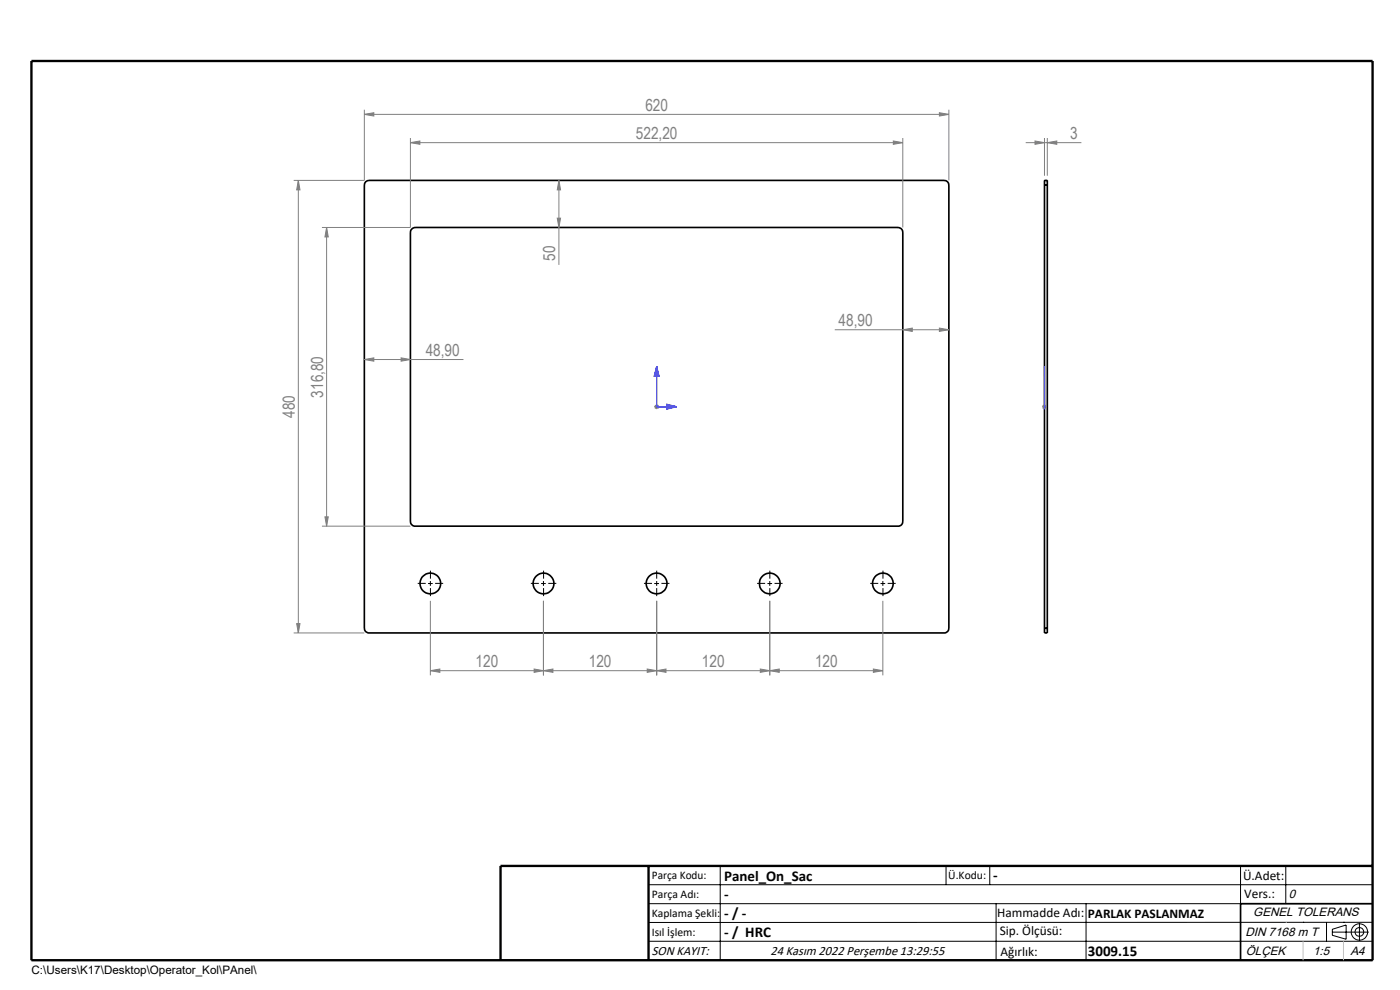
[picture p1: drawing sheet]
<svg xmlns="http://www.w3.org/2000/svg" width="297mm" height="210mm" viewBox="0 0 297 210" stroke-linecap="round" stroke-linejoin="round" font-family="sans-serif">
<g fill="none" stroke="#000" stroke-width=".35">
<path d="M77.6 38.6l.7-.3h122a.96 .96 0 0 1 1 1v94a.96 .96 0 0 1-1 1h-122a.96 .96 0 0 1-1-1v-94zM221.6 39.3v-1h.6v1M221.6 39.3h.6M221.6 39.3v94M222.2 39.3v94M87.2 48.7l.3-.3 .6-.1h102.4a1.02 1.02 0 0 1 1 1v61.3a.97 .97 0 0 1-1 1h-102.4a1.02 1.02 0 0 1-1-1v-61.3zM221.6 133.3v1h.6v-1M221.6 133.3h.6M291.2 191.7h-28v12"/>
<circle cx="91.3" cy="123.8" r="2.2"/>
<circle cx="115.3" cy="123.8" r="2.21"/>
<circle cx="139.3" cy="123.8" r="2.21"/>
<circle cx="163.3" cy="123.8" r="2.19"/>
<circle cx="187.3" cy="123.8" r="2.2"/>
</g>
<g fill="none" stroke="#000" stroke-width=".21">
<path d="M90.8 123.8h1M91.3 123.3v1M114.8 123.8h1M115.3 123.3v1M138.8 123.8h1M139.3 123.3v1M162.8 123.8h1M163.3 123.3v1M186.8 123.8h1M187.3 123.3v1M137.6 187.7h153.6M137.6 191.7h153.6"/>
<path d="M137.6 199.7h153.6M152.8 183.7v20M200.7 183.7v4M210 183.7v4M211.3 191.7v12M230.4 191.7v12M263.2 183.7v20M272.8 183.7v8M276.4 195.6h.1M281.4 195.6v4.1M282.6 197.7h7.8M282.6 197.1l3-.9v3l-3-.8z"/>
<path d="M285 195.6h.1M288.4 195.8v3.8M291.2 195.6l-153.6 .1"/>
<circle cx="288.4" cy="197.7" r="1.74"/>
<circle cx="288.4" cy="197.7" r=".93"/>
</g>
<path d="M139.3 77.7v8.6h4.3M139.3 77.7l.1 .4h-.2zM139.3 77.7l.5 2.1h-1.1zM221.6 77.7v2.1v-2.1M221.6 77.7v8.6M221.6 77.7v.4v-.4M141.4 85.7l2.2 .6-2.2 .5zM143.2 86.2l.4 .1-.4 .1zM221.6 85.7v1.1zM221.6 86.3h.1M221.6 86.2v.2z" fill="none" stroke="#00f" stroke-width=".21"/>
<g fill="none" stroke="#808080" stroke-width=".21">
<path d="M63.3 38.3l.3 2h-.7zM63.3 38.3v96M77.3 24.3l2-.4v.7zM77.3 23.3v15h-15M77.3 24.3h124M87.1 30.3l2-.4v.7zM87.1 29.3v19h-18.8M87.1 30.3h104.4M118.6 38.3l.3 2h-.7zM118.6 38.3v17.9M189.5 29.9l2 .4-2 .3zM191.5 29.3v19"/>
<path d="M199.3 23.9l2 .4-2 .3zM201.3 23.3v15M217.6 30.3h11.8M219.6 29.9l2 .4-2 .3zM221.6 29.3v8M222.2 30.3l2-.4v.7zM222.2 29.3v8M69.3 48.3l.3 2h-.7zM69.3 48.3v63.3M118.2 46.3h.7l-.3 2zM77.3 76.3l2-.4v.7zM77.3 76.3h21"/>
<path d="M85.1 75.9l2 .4-2 .3zM177.1 69.9h24.2M191.5 69.9l2-.3v.7zM199.3 69.6l2 .3-2 .4zM138.8 86.3h1M139 85.9l.7 .7M139.3 85.8v1M139.7 85.9l-.7 .7M221.1 86.3h1M221.2 85.9l.7 .7M221.6 85.8v1M221.9 85.9l-.7 .7"/>
<path d="M68.3 111.6h18.8M68.9 109.6h.7l-.3 2zM62.3 134.3h15M62.9 132.3h.7l-.3 2zM91.3 127.5v15.8M115.3 127.5v15.8M139.3 127.5v15.8M163.3 127.5v15.8M187.3 127.5v15.8M91.3 142.3l2-.4v.7zM91.3 142.3h96M113.3 141.9l2 .4-2 .3z"/>
<path d="M115.3 142.3l2-.4v.7zM137.3 141.9l2 .4-2 .3zM139.3 142.3l2-.4v.7zM161.3 141.9l2 .4-2 .3zM163.3 142.3l2-.4v.7zM185.3 141.9l2 .4-2 .3z"/>
</g>
<path d="M106.2 203.7h185" fill="none" stroke="#000" stroke-width=".25"/>
<path d="M6.7 12.9h284.5v190.8h-284.5zM137.6 183.7v20M291.2 183.7h-185v20" fill="none" stroke="#000" stroke-width=".5"/>
<path d="M272.8 195.6h.1M276.4 199.7v4M285 199.7v4" fill="none" stroke="#c0c0c0" stroke-width=".21"/>
<g fill="none" stroke="#000" stroke-width=".21" stroke-dasharray="15.2 1.3 1.3 1.3" stroke-linecap="butt">
<path d="M90.3 123.7h-1.7M91.3 122.7v-1.7M91.3 124.7v1.7M92.3 123.7h1.7M114.3 123.7h-1.7M115.3 122.7v-1.7M115.3 124.7v1.7M116.3 123.7h1.7M138.3 123.7h-1.7M139.3 122.7v-1.7M139.3 124.7v1.7M140.3 123.7h1.7"/>
<path d="M162.3 123.7h-1.7M163.3 122.7v-1.7M163.3 124.7v1.7M164.3 123.7h1.7M186.3 123.7h-1.7M187.3 122.7v-1.7M187.3 124.7v1.7M188.3 123.7h1.7"/>
</g>
<g fill="#00f">
<path d="M143.2 86.2l.4 .1-.4 .1zM139.3 77.7l.1 .4h-.2z"/>
<path d="M141.4 85.7l2.2 .6-2.2 .5zM139.3 77.7l.5 2.1h-1.1zM221.6 86.2v.2zM221.6 77.7v.4z"/>
<path d="M221.6 85.7v1.1zM221.6 77.7v2.1z"/>
</g>
<g fill="#808080">
<path d="M185.3 141.9l2 .4-2 .3zM163.3 142.3l2-.4v.7zM199.3 69.6l2 .3-2 .4zM191.5 69.9l2-.3v.7z"/>
<path d="M77.3 24.3l2-.4v.7zM199.3 23.9l2 .4-2 .3zM87.1 30.3l2-.4v.7zM189.5 29.9l2 .4-2 .3zM91.3 142.3l2-.4v.7zM113.3 141.9l2 .4-2 .3zM115.3 142.3l2-.4v.7zM137.3 141.9l2 .4-2 .3zM139.3 142.3l2-.4v.7zM161.3 141.9l2 .4-2 .3zM77.3 76.3l2-.4v.7zM85.1 75.9l2 .4-2 .3zM219.6 29.9l2 .4-2 .3zM222.2 30.3l2-.4v.7z"/>
<path d="M63.3 38.3l.3 2h-.7zM62.9 132.3h.7l-.3 2zM69.3 48.3l.3 2h-.7zM68.9 109.6h.7l-.3 2zM118.6 38.3l.3 2h-.7zM118.2 46.3h.7l-.3 2z"/>
</g>
<g font-size="3.5" fill="#808080">
<text x="136.9" y="23.5">620</text>
<text x="134.9" y="29.5">522,20</text>
<text x="227" y="29.5">3</text>
<text x="117.8" y="55.4" transform="rotate(-90 117.8 55.4)">50</text>
<text x="177.9" y="69.1">48,90</text>
<text x="90.3" y="75.4">48,90</text>
<text x="62.5" y="88.7" transform="rotate(-90 62.5 88.7)">480</text>
<text x="68.5" y="84.3" transform="rotate(-90 68.5 84.3)">316,80</text>
<text x="100.9" y="141.5">120</text>
<text x="124.9" y="141.5">120</text>
<text x="148.9" y="141.5">120</text>
<text x="172.9" y="141.5">120</text>
</g>
<g font-size="3.2">
<text x="153.6" y="186.8">Panel_On_Sac</text>
<text x="153.6" y="190.8">-</text>
<text x="210.7" y="186.6">-</text>
<text x="153.6" y="194.8">- / -</text>
<text x="153.6" y="198.8">- / HRC</text>
<text x="230.8" y="202.8">3009.15</text>
</g>
<g font-size="2.8">
<text x="263.7" y="186.7">Ü.Adet:</text>
<text x="263.9" y="190.5">Vers.:</text>
<text x="211.5" y="194.5">Hammadde Adı:</text>
<text x="230.8" y="194.7">PARLAK PASLANMAZ</text>
<text x="138.3" y="202.6">SON KAYIT:</text>
<text x="163.4" y="202.6">24 Kasım 2022 Perşembe 13:29:55</text>
<text x="212.1" y="198.4">Sip. Ölçüsü:</text>
<text x="212.2" y="202.7">Ağırlık:</text>
</g>
<g font-size="2.6">
<text x="273.4" y="190.4">0</text>
<text x="265.9" y="194.4">GENEL TOLERANS</text>
<text x="264.2" y="198.5">DIN 7168 m T</text>
<text x="264.3" y="202.6">ÖLÇEK</text>
<text x="278.5" y="202.6">1:5</text>
<text x="286.5" y="202.6">A4</text>
</g>
<g font-size="2.5">
<text x="138.3" y="186.4">Parça Kodu:</text>
<text x="138.3" y="190.5">Parça Adı:</text>
<text x="201.2" y="186.5">Ü.Kodu:</text>
<text x="138.3" y="194.5">Kaplama Şekli:</text>
<text x="138.3" y="198.6">Isıl İşlem:</text>
<text x="6.7" y="206.7">C:\Users\K17\Desktop\Operator_Kol\PAnel\</text>
</g>
</svg>
